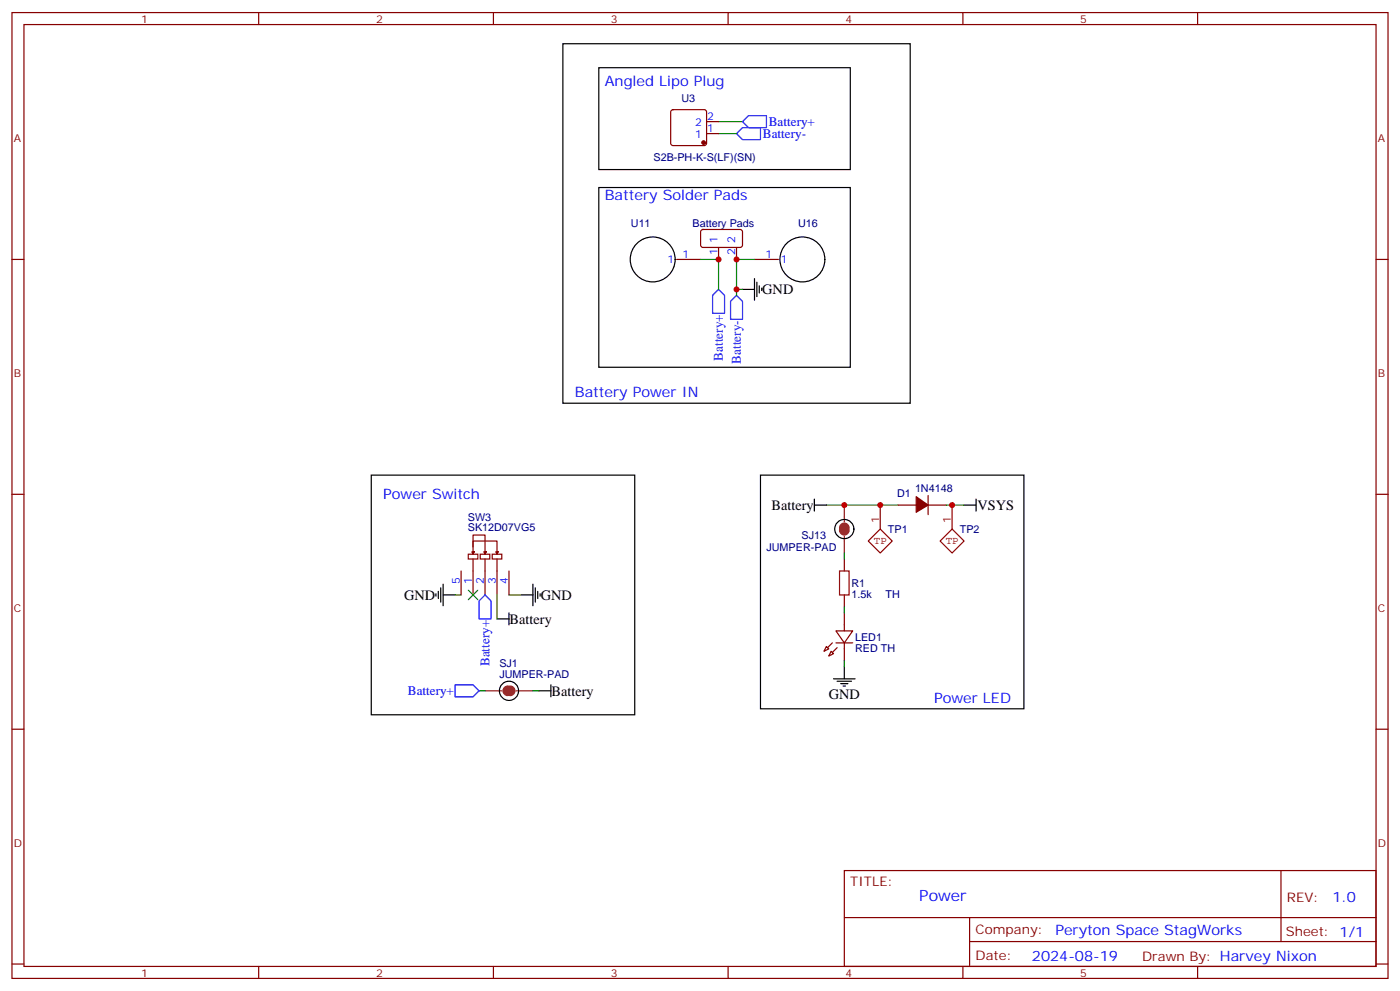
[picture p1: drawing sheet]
<svg xmlns="http://www.w3.org/2000/svg" width="412mm" height="292mm" viewBox="0 0 412 292" stroke-linecap="round" stroke-linejoin="round" font-family="sans-serif">
<g fill="none" stroke="#870000" stroke-width=".35">
<path d="M3.5 3.7h405.4v284.3h-405.4zM7.1 7.2h398.2v277.3h-398.2zM76.2 3.7v3.5M145.3 3.7v3.5M214.5 3.7v3.5M283.6 3.7v3.5M352.8 3.7v3.5M197.8 32.5l.5-.2h9.1l.5 .2 .2 .5v9.2l-.2 .5-.5 .2h-9.1l-.5-.3-.2-.4v-9.2zM208.1 39.3h3.6M208.1 35.8h3.6M3.5 76.4h3.6M199.3 76.4h7.1"/>
<path d="M206.6 67.8l.5-.2h11.2l.4 .7v4.1l-.7 .4h-11.2l-.4-.7v-3.8zM211.7 72.8v3.6M217 72.8v3.6M222.2 76.4h7.1M405.3 76.4h3.6M3.5 145.5h3.6M264.6 148.7h5.3M273.4 148.7h5.3M273.4 145.9v5.6M405.3 145.5h3.6M135.8 168.1v7.1M137.9 163.2h2.9v1.4h-2.9z"/>
<path d="M139 162.5h.7l-.4 .7zM139.3 161v-3.5h3.6v5.7M139.3 163.2v-3.9h7.1v3.9M139.3 164.6v10.6M141.5 163.2h2.8v1.4h-2.8zM142.5 162.5h.7l-.3 .7zM142.9 164.6v10.6M145 163.2h2.8v1.4h-2.8zM146 162.5h.8l-.4 .7zM146.4 164.6v10.6M149.9 168.1v7.1M248.7 164.6v3.5"/>
<path d="M248.7 175.2v3.5M243.4 190.3l.7 .7-1.4 .7zM244.8 191.7l.7 .7-1.4 .7zM246.2 185.7h5l-2.5 3.6zM246.2 189.3h5M248.7 180.4v5.3M248.7 189.3v5.3M3.5 214.7h3.6M405.3 214.7h3.6M248.7 256.3h156.6v28.2h-156.6zM377.3 256.3v20.9M248.7 270.1h156.5"/>
<path d="M285.6 277.2h119.6M285.6 270.1v14.2M3.5 283.8h3.6M76.2 284.5v3.5M145.3 284.5v3.5M214.5 284.5v3.5M283.6 284.5v3.5M352.8 284.5v3.5M405.3 283.8h3.6"/>
</g>
<g fill="none" stroke="#000" stroke-width=".35">
<path d="M165.8 12.9h102.3v105.8h-102.3zM176.4 19.9h74.1v30h-74.1zM176.4 55.2h74.1v52.9h-74.1zM218.7 85.2h3.5M222.2 82v6.4M223 83.1v4.2M223.7 84.1v2.2M224.4 84.8v.7M109.4 139.9h77.6v70.5h-77.6zM224 139.9h77.6v68.8h-77.6zM239.9 148.7h3.5M239.9 146.9v3.6"/>
<path d="M284 148.7h3.5M287.5 146.9v3.6M128.4 174.8v.7M129.1 174.1v2.1M129.8 173v4.3M130.5 175.2h3.6M130.5 172v6.3M153.5 175.2h3.5M157 172v6.3M157.7 173v4.3M158.4 174.1v2.1M159.1 174.8v.7"/>
<path d="M146.4 182.2h3.5M149.9 180.4v3.6M245.5 199.8h6.4M248.7 196.3v3.5M158.7 203.4h3.6M162.3 201.6v3.5M246.6 200.6h4.2M247.6 201.3h2.2M248.4 202h.7"/>
<circle cx="192.3" cy="76.4" r="6.6"/>
<circle cx="236.4" cy="76.4" r="6.6"/>
<circle cx="248.7" cy="155.8" r="2.82"/>
<circle cx="149.9" cy="203.4" r="2.82"/>
</g>
<path d="M217 39.3l1.7-1.7h5.3v3.5h-5.3zM218.7 35.8l1.8-1.8h5.3v3.6h-5.3zM211.7 85.2l1.7 1.8v5.3h-3.5v-5.3zM217 87l1.7 1.7v5.3h-3.5v-5.3zM142.9 175.2l1.7 1.7v5.3h-3.5v-5.3zM134.1 201.6h5.2l1.8 1.8-1.8 1.7h-5.2z" fill="none" stroke="#00f" stroke-width=".35"/>
<g fill="none" stroke="#008700" stroke-width=".35">
<path d="M211.7 39.3h5.3M211.7 35.8h7M206.4 76.4h5.3v8.8M222.2 76.4h-5.2v10.6M217 85.2h1.7M243.4 148.7h21.2M278.7 148.7h5.3M134.1 175.2h1.7M146.4 175.2v7M149.9 175.2h3.6M248.7 162.8v1.8M248.7 178.7v1.7"/>
<path d="M248.7 194.6v1.7M141.1 203.4h1.8M157 203.4h1.7"/>
</g>
<path d="M248 155.4a.71 .71 0 0 1 .7-.7 .71 .71 0 0 1 .7 .7M248 156.1a.71 .71 0 0 0 .7 .7 .71 .71 0 0 0 .7-.7M149.6 202.7a.71 .71 0 0 0-.7 .7 .71 .71 0 0 0 .7 .7M150.3 202.7a.71 .71 0 0 1 .7 .7 .71 .71 0 0 1-.7 .7" fill="none" stroke="#8c2424" stroke-width="1.8"/>
<path d="M248.7 148.7v4.9M248.7 157.9v4.9M142.9 203.4h4.9M152 203.4h5" fill="none" stroke="#8c2424" stroke-width=".35"/>
<g fill="#870000" stroke="#870000" stroke-width=".35">
<path d="M246.6 190.7l-1.4 1.4z"/>
<path d="M245.2 189.3l-1.4 1.4z"/>
<path d="M269.9 146.2l3.5 2.5-3.5 2.1z"/>
<circle cx="207.3" cy="42" r=".53"/>
</g>
<path d="M247.3 168.1h2.8v7.1h-2.8z" fill="none" stroke="#a10000" stroke-width=".35"/>
<path d="M137.9 173.7l2.9 2.9M140.8 173.7l-2.9 2.9" fill="none" stroke="#3c3" stroke-width=".35"/>
<path d="M259.3 155.8l3.5 3.5-3.5 3.5-3.5-3.5zM259.3 148.7v7.1M280.5 155.8l3.5 3.5-3.5 3.5-3.6-3.5zM280.5 148.7v7.1" fill="none" stroke="#900" stroke-width=".35"/>
<g fill="#c00">
<circle cx="217" cy="76.4" r=".88"/>
<circle cx="211.7" cy="76.4" r=".88"/>
<circle cx="248.7" cy="148.7" r=".88"/>
<circle cx="217" cy="85.2" r=".88"/>
<circle cx="259.3" cy="148.7" r=".88"/>
<circle cx="280.5" cy="148.7" r=".88"/>
</g>
<text font-size="4.6" fill="#00f" x="270.8" y="265.3">Power</text>
<g font-size="4.2" fill="#00f">
<text x="178.2" y="25.2">Angled Lipo Plug</text>
<text x="178.2" y="58.7">Battery Solder Pads</text>
<text x="169.3" y="116.9">Battery Power IN</text>
<text x="112.9" y="146.9">Power Switch</text>
<text x="275.2" y="206.9">Power LED</text>
<text x="392.5" y="265.6">1.0</text>
<text x="310.9" y="275.1">Peryton Space StagWorks</text>
<text x="304" y="282.9">2024-08-19</text>
</g>
<g font-size="4.2">
<text x="224.5" y="86.6">GND</text>
<text x="227.2" y="150.1">Battery</text>
<text x="287.9" y="150.1">VSYS</text>
<text x="119.1" y="176.6">GND</text>
<text x="159.3" y="176.6">GND</text>
<text x="150.1" y="183.6">Battery</text>
<text x="162.5" y="204.8">Battery</text>
<text x="244.1" y="205.8">GND</text>
</g>
<g font-size="3.9" fill="#00f">
<text x="224.7" y="40.6">Battery-</text>
<text x="226.5" y="37.1">Battery+</text>
<text x="212.9" y="106.2" transform="rotate(-90 212.9 106.2)">Battery+</text>
<text x="218.2" y="107.1" transform="rotate(-90 218.2 107.1)">Battery-</text>
<text x="144.2" y="196.1" transform="rotate(-90 144.2 196.1)">Battery+</text>
<text x="120.1" y="204.6">Battery+</text>
</g>
<g font-size="3.9" fill="#800">
<text x="250.5" y="260.9">TITLE:</text>
<text x="379.1" y="265.6">REV:</text>
<text x="287.4" y="275.1">Company:</text>
<text x="378.7" y="275.7">Sheet: 1/1</text>
<text x="287.4" y="282.8">Date:</text>
<text x="336.4" y="282.8">Drawn By: Harvey Nixon</text>
</g>
<g font-size="3.2" fill="#800">
<text x="41.6" y="6.7">1</text>
<text x="110.8" y="6.7">2</text>
<text x="179.9" y="6.7">3</text>
<text x="249.1" y="6.7">4</text>
<text x="318.2" y="6.7">5</text>
<text x="4.1" y="41.8">A</text>
<text x="405.9" y="41.8">A</text>
<text x="4.1" y="110.9">B</text>
<text x="405.9" y="110.9">B</text>
<text x="4.1" y="180.1">C</text>
<text x="405.9" y="180.1">C</text>
<text x="4.1" y="249.2">D</text>
<text x="405.9" y="249.2">D</text>
<text x="41.6" y="287.5">1</text>
<text x="110.8" y="287.5">2</text>
<text x="179.9" y="287.5">3</text>
<text x="249.1" y="287.5">4</text>
<text x="318.2" y="287.5">5</text>
</g>
<g font-size="3.2" fill="#000080">
<text x="200.7" y="29.9">U3</text>
<text x="192.5" y="47.5">S2B-PH-K-S(LF)(SN)</text>
<text x="185.8" y="66.9">U11</text>
<text x="204" y="66.9">Battery Pads</text>
<text x="235.1" y="66.9">U16</text>
<text x="264.2" y="146.3">D1</text>
<text x="269.5" y="144.8">1N4148</text>
<text x="137.8" y="153.4">SW3</text>
<text x="137.8" y="156.5">SK12D07VG5</text>
<text x="236.1" y="158.7">SJ13</text>
<text x="261.6" y="156.9">TP1</text>
<text x="282.7" y="156.9">TP2</text>
<text x="225.8" y="162.2">JUMPER-PAD</text>
<text x="250.8" y="172.8">R1</text>
<text x="250.8" y="175.9">1.5k</text>
<text x="260.9" y="175.9">TH</text>
<text x="251.9" y="191.9">RED TH</text>
<text x="251.9" y="188.6">LED1</text>
<text x="147.1" y="196.4">SJ1</text>
<text x="147.1" y="199.5">JUMPER-PAD</text>
</g>
<g font-size="3.2" fill="#00f">
<text x="208.3" y="35.5">2</text>
<text x="204.8" y="40.7">1</text>
<text x="204.8" y="37.2">2</text>
<text x="208.3" y="39">1</text>
<text x="211.3" y="71.5" transform="rotate(-90 211.3 71.5)">1</text>
<text x="216.6" y="71.5" transform="rotate(-90 216.6 71.5)">2</text>
<text x="196.6" y="77.4">1</text>
<text x="201.1" y="76">1</text>
<text x="211.3" y="75" transform="rotate(-90 211.3 75)">1</text>
<text x="216.6" y="75" transform="rotate(-90 216.6 75)">2</text>
<text x="225.5" y="76">1</text>
<text x="230" y="77.4">1</text>
<text x="135.5" y="171.9" transform="rotate(-90 135.5 171.9)">5</text>
<text x="139" y="171.9" transform="rotate(-90 139 171.9)">1</text>
<text x="142.5" y="171.9" transform="rotate(-90 142.5 171.9)">2</text>
<text x="146" y="171.9" transform="rotate(-90 146 171.9)">3</text>
<text x="149.6" y="171.9" transform="rotate(-90 149.6 171.9)">4</text>
</g>
<g font-size="3.2" fill="#900">
<text x="258.9" y="154" transform="rotate(-90 258.9 154)">1</text>
<text x="280.1" y="154" transform="rotate(-90 280.1 154)">1</text>
<text x="257.5" y="160">TP</text>
<text x="278.6" y="160">TP</text>
</g>
</svg>
